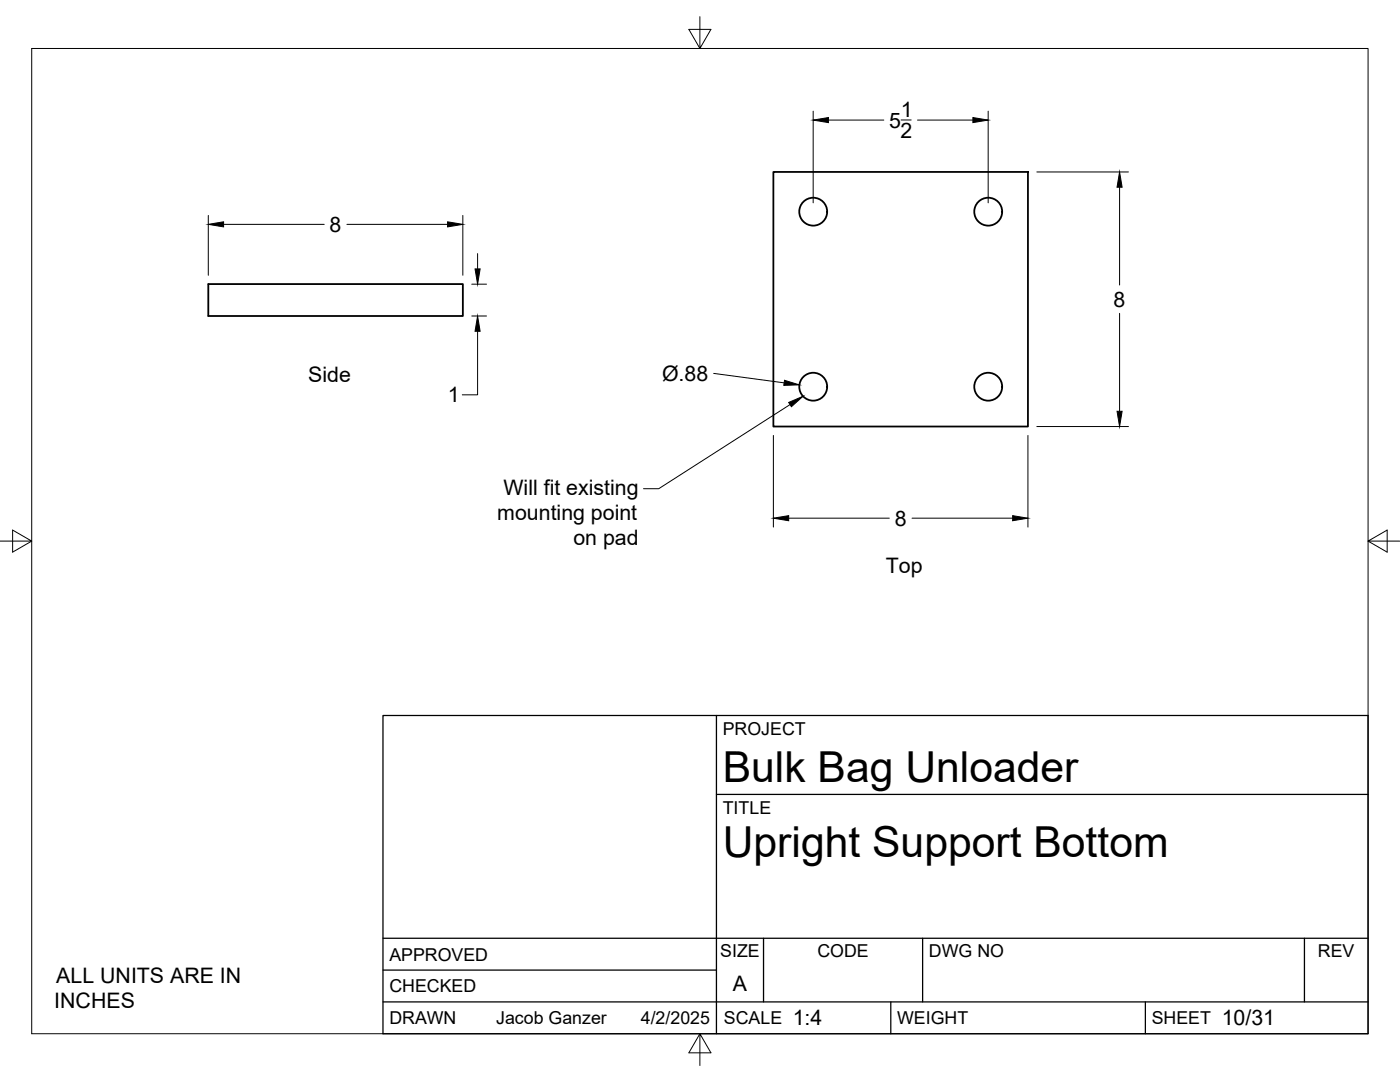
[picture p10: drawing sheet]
<svg xmlns="http://www.w3.org/2000/svg" width="279mm" height="216mm" viewBox="0 0 279 216" stroke-linecap="round" stroke-linejoin="round" font-family="sans-serif">
<!-- layer: Visible -->
<g fill="none" stroke="#000" stroke-width=".36">
<path d="M154.3 34.3h50.8v50.8h-50.8zM41.6 56.7h50.8v6.4h-50.8z"/>
<circle cx="162.3" cy="42.2" r="2.78"/>
<circle cx="197.2" cy="42.2" r="2.78"/>
<circle cx="162.3" cy="77.2" r="2.78"/>
<circle cx="197.2" cy="77.2" r="2.78"/>
</g>
<!-- layer: Border -->
<path d="M6.3 9.7h266.7v196.6h-266.7zM139.7 3.3v6.4l2.2-3.8h-4.4l2.2 3.8M0 108h6.3l-3.8-2.2v4.4l3.8-2.2M273 108l3.8 2.2v-4.4l-3.8 2.2h6.4M139.7 206.3l-2.2 3.8h4.4l-2.2-3.8v6.3" fill="none" stroke="#000" stroke-width=".2"/>
<!-- layer: Titleblock -->
<path d="M76.4 142.8h196.6v63.5h-196.6zM143 158.5h130M143 142.8v63.5M76.4 199.9h196.6M76.4 193.6h66.6M76.4 187.2h196.6M152.4 187.2v12.7M177.8 199.9v6.4M184.1 187.2v12.7M228.6 199.9v6.4M260.3 187.2v12.7" fill="none" stroke="#000" stroke-width=".25"/>
<!-- layer: FD_Dimensions -->
<g fill="none" stroke="#000" stroke-width=".2">
<path d="M162.3 22.2v18.3M165.3 24h11.1M179.8 23.9h2M183.1 24h11.1M197.2 22.2v18.3M206.9 34.3h18.3M223.4 37.4v19.5M41.6 43v11.9M44.6 44.8h20.1M69.2 44.8h20.1M92.4 43v11.9M94.1 56.7h3"/>
<path d="M95.3 50.6v3.1M94.1 63.1h3M95.3 66.1v12.7h-3M142.4 74.5l14.1 1.9M223.4 62.5v19.6M154.3 86.9v18.3M205.1 86.9v18.3M206.9 85.1h18.3M157.4 103.4h20.1M182 103.4h20.1"/>
</g>
<path d="M162.3 24l3-.5v1zM194.2 23.5l3 .5-3 .5zM223.4 34.3l.5 3.1h-1zM41.6 44.8l3-.5v1zM89.3 44.3l3.1 .5-3.1 .5zM94.8 53.7h1l-.5 3zM95.3 63.1l.5 3h-1zM156.6 75.9l2.9 .9-3.1 .1zM222.9 82.1h1l-.5 3zM154.3 103.4l3.1-.5v1zM202.1 102.9l3 .5-3 .5z" fill="#000" stroke="#000" stroke-width=".2"/>
<!-- layer: Leaders -->
<path d="M157.4 80.3l2.9-1.2-2.4 2.1z" fill="#000" stroke="#000" stroke-width=".2"/>
<path d="M157.7 80.7l-26.2 16.8h-3.1" fill="none" stroke="#000" stroke-width=".2"/>
<g font-size="8.5">
<text x="144.3" y="156">Bulk Bag Unloader</text>
<text x="144.3" y="171">Upright Support Bottom</text>
</g>
<g font-size="4.3">
<text x="179.8" y="23.4">1</text>
<text x="177.5" y="25.5">5</text>
<text x="179.7" y="27.5">2</text>
<text x="65.8" y="46.3">8</text>
<text x="222.2" y="61.2">8</text>
<text x="61.5" y="76.2">Side</text>
<text x="132.1" y="76">Ø.88</text>
<text x="89.4" y="80.3">1</text>
<text x="100.5" y="98.7">Will fit existing</text>
<text x="99.3" y="103.8">mounting point</text>
<text x="178.6" y="104.9">8</text>
<text x="114.4" y="108.8">on pad</text>
<text x="176.8" y="114.3">Top</text>
<text x="11.2" y="196.1">ALL UNITS ARE IN</text>
<text x="146.3" y="197.7">A</text>
<text x="10.8" y="201.2">INCHES</text>
<text x="158.2" y="204.6">1:4</text>
<text x="243.8" y="204.6">10/31</text>
</g>
<g font-size="3.5">
<text x="144.3" y="146.6">PROJECT</text>
<text x="144.3" y="162.3">TITLE</text>
<text x="77.7" y="191.7">APPROVED</text>
<text x="143.7" y="191">SIZE</text>
<text x="163.1" y="191">CODE</text>
<text x="185.4" y="191">DWG NO</text>
<text x="263" y="191">REV</text>
<text x="77.7" y="198">CHECKED</text>
<text x="77.7" y="204.4">DRAWN</text>
<text x="99" y="204.4">Jacob Ganzer</text>
<text x="127.9" y="204.4">4/2/2025</text>
<text x="144.5" y="204.4">SCALE</text>
<text x="179" y="204.4">WEIGHT</text>
<text x="229.8" y="204.4">SHEET</text>
</g>
</svg>
